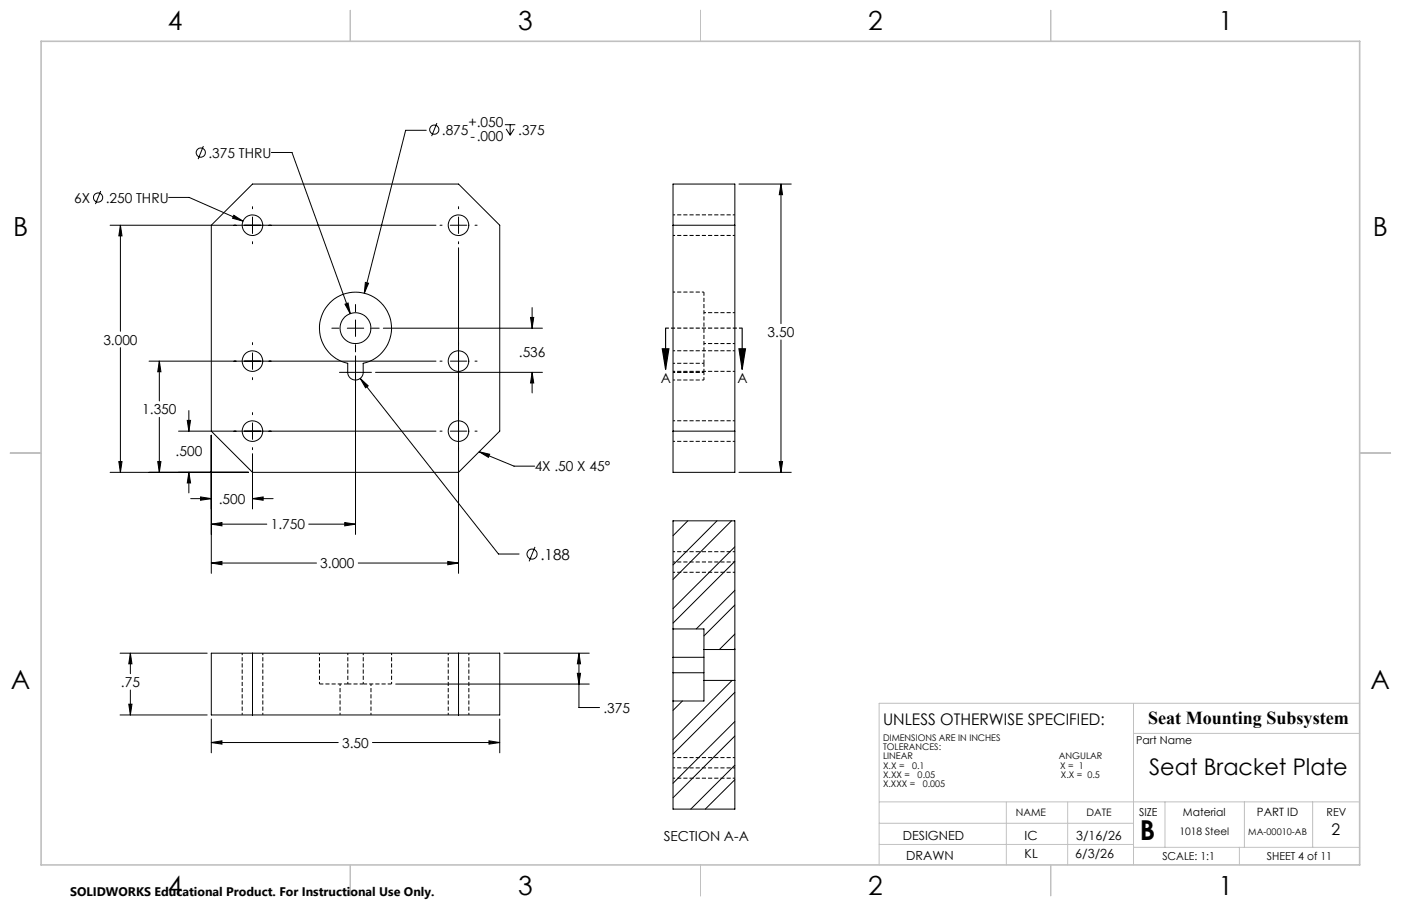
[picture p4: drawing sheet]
<svg xmlns="http://www.w3.org/2000/svg" width="432mm" height="279mm" viewBox="0 0 432 279" stroke-linecap="round" stroke-linejoin="round" font-family="sans-serif">
<g fill="none" stroke="#000" stroke-width=".31">
<path d="M134.7 38l-1.7 4M155.6 38.5h3.2M156 39.8l1.2 1.9M157.2 38.5v3.2M158.4 39.8l-1.2 1.9M31 58.9l-1.6 4M62.7 45l-1.6 4.1M83.6 47h6.4l17.9 49.7M131.4 40.2h-6.4l-12.7 50.2M207.4 56.8h19.1v88.9h-19.1zM227.8 56.8h16.1M240.7 56.8l.5 3.2h-1z"/>
<path d="M240.7 56.8v43M33.9 69.5h100.5M37.1 69.5l.5 3.2h-1zM37.1 69.5v32.7M52 60.9h6.3l16.6 7.3M65.1 69.5l12.7-12.7h63.5l12.7 12.7v63.5l-12.7 12.7h-63.5l-12.7-12.7zM72.1 66.4l2.8 1.8-3.2-.9zM77.8 63.7v.7M77.8 66.9v5.1M77.8 74.5v.7M135.6 69.5h.6M138.8 69.5h5.1"/>
<path d="M141.3 63.7v.7M141.3 66.9v5.1M141.3 74.5v.7M141.3 76.4v100.4M146.4 69.5h.6M207.4 69.5h19.1M101.6 93.5a11.1 11.1 0 0 1 17.7 2.3 11.1 11.1 0 0 1-7.4 16.2v2.8a2.38 2.38 0 0 1-2.3 2.4 2.38 2.38 0 0 1-2.4-2.4v-2.8a11.1 11.1 0 0 1-5.6-18.5zM106.3 93.8l1-.3 .6 3.2zM109.6 93.9v2.2M109.6 98.7v5.1M112.6 87.1l1 .2-1.3 3.1zM163.5 97.9h1l-.5 3.3z"/>
<path d="M164 94.9v6.3M37.1 107.2v38.5M45.9 111.4h88.5M49.1 111.4l.5 3.3h-1zM49.1 111.4v12.2M77.8 105.7v.6M77.8 108.8v5.1M77.8 116.5v.6M102.3 101.2h2.2M104.6 114.8h9.9M107 101.2h5.1M109.6 106.3v2.2"/>
<path d="M109.6 109.7v55.1M111 116.7l2.5 2.3-.8 .6zM111 116.7l42.6 54.2h6.4M114.7 101.2h2.2M115.7 114.8h51.5M118.1 101.2h49.1M135.6 111.4h.6M138.8 111.4h5.1M146.4 111.4h.6M164 114.8l.5 3.3h-1zM164 114.8v6.4M240.7 104.8v40.9"/>
<path d="M49.1 128.7v17M55 133h79.4M57.7 129.6h1l-.5 3.4zM58.2 126.6v6.4M65.1 134.2v42.6M77.8 127.2v.7M77.8 130.4v5.1M77.8 138v.7M77.8 139.9v17.1M135.6 133h.6M138.8 133h5.1M146.4 133h.6"/>
<path d="M147.7 139.3l3.2 .8-.4 .9zM147.7 139.3l10.7 4.5h6.4M207.4 133h19.1M33.9 145.7h42.7M36.6 142.3h1l-.5 3.4zM48.6 142.3h1l-.5 3.4zM58.2 145.7l.5 3.2h-1zM58.2 145.7v6.3M58.8 153.8h6.3M61.8 153.2l3.3 .6-3.3 .5zM77.8 153.8l3.3-.6v1.1zM77.8 153.8h6.4"/>
<path d="M227.8 145.7h16.1M240.2 142.3h1l-.5 3.4zM65.1 161.6l3.3-.5v1.1zM65.1 173.6l3.3-.5v1.1zM65.1 161.6h17.1M65.1 173.6h32.4M95.1 161.6h14.5M106.3 161.1l3.3 .5-3.3 .6zM110.4 173.6h30.9M138 173.1l3.3 .5-3.3 .6zM164.9 168.7l-1.8 4.4M207.5 160.6l-.1 .1"/>
<path d="M212 160.6l-4.6 4.6M221 160.6l-13.6 13.6M225.5 160.6l-18.1 18.1M226.5 168.6l-19.1 19.1M226.5 173.1l-19.1 19.1M207.4 194v8.7M207.4 194v-33.4h19.1v39.7M207.4 194h9.6v6.3M226.5 182.1l-11.9 11.9M226.5 195.5l-4.8 4.8M226.5 186.6l-9.5 9.5M37 201.4h26.9"/>
<path d="M39.7 217.2h1l-.5 3.3zM40.2 201.4l.5 3.3h-1zM40.2 201.4v6.4M40.2 212.8v7.7M65.1 201.4h88.9v19.1h-88.9zM77.8 201.4v19.1M122 211h59.6M141.3 201.4v19.1M155.3 201.4h26.3M177.9 207.6h1l-.5 3.4zM178.4 201.4l.5 3.3h-1zM178.4 201.4v16.8h6.4"/>
<path d="M207.4 207.5v8.7M207.4 202.7v4.8M207.4 202.7h9.6M207.4 207.5h9.6M210.3 216.2l-2.9 2.9M217 200.3v9.5M217 200.3h9.5M217 209.8v6.4h-9.6M217 209.8h9.5M225.6 209.8l-18.2 18.3M226.5 200.3v9.5M226.5 209.8v39.7h-19.1v-33.3"/>
<path d="M226.5 200l-.3 .3M226.5 213.5l-19.1 19.1M37 220.5h26.9M65.1 229l3.3-.5v1zM65.1 221.8v10.4M65.1 229h39.1M114.8 229h39.2M150.7 228.5l3.3 .5-3.3 .5zM154 221.8v10.4M226.5 222.5l-19.1 19M226.5 236l-13.6 13.5M226.5 227l-19.1 19"/>
<path d="M226.5 249.4l-.1 .1M226.5 240.5l-9.1 9"/>
<circle cx="133.8" cy="40" r="1.41"/>
<circle cx="61.9" cy="47.1" r="1.42"/>
<circle cx="30.2" cy="60.9" r="1.41"/>
<circle cx="77.8" cy="69.4" r="3.2"/>
<circle cx="141.3" cy="69.4" r="3.2"/>
<circle cx="77.8" cy="111.4" r="3.2"/>
<circle cx="109.6" cy="101.2" r="4.8"/>
<circle cx="141.3" cy="111.4" r="3.2"/>
<circle cx="77.8" cy="132.9" r="3.2"/>
<circle cx="141.3" cy="132.9" r="3.2"/>
<circle cx="164" cy="170.9" r="1.55"/>
</g>
<g fill="none" stroke="#000" stroke-width=".31" stroke-dasharray="1.3 .6" stroke-dashoffset=".6" stroke-linecap="butt">
<path d="M207.4 72.6h19.1M226.5 66.3h-19.1M217 90.1h-9.6M226.5 96.4h-9.5M207.4 112h9.6M207.4 114.8h9.6M207.4 114.5h19.1M207.4 117.2h9.6M217 105.9h9.5M226.5 108.2h-19.1M207.4 136.1h19.1M226.5 129.8h-19.1"/>
<path d="M207.4 173.3h19.1M207.4 176.5h19.1M226.5 170.1h-19.1M74.7 201.4v19.1M98.5 201.4v9.5M104.8 210.9v9.6M107.2 201.4v9.5M112 201.4v9.5M120.7 210.9v-9.5M138.2 201.4v19.1M81 220.5v-19.1M114.3 220.5v-9.6"/>
<path d="M144.5 220.5v-19.1M207.4 240h19.1M226.5 236.8h-19.1M226.5 233.6h-19.1"/>
</g>
<path d="M217 112v2.8M107.2 210.9h4.8" fill="none" stroke="#000" stroke-width=".31" stroke-dasharray="1.3 .6" stroke-dashoffset=".2" stroke-linecap="butt"/>
<path d="M217 112v-21.9M98.5 210.9h8.7M112 210.9h8.7" fill="none" stroke="#000" stroke-width=".31" stroke-dasharray="1.3 .6" stroke-dashoffset=".1" stroke-linecap="butt"/>
<path d="M217 117.2v-2.4" fill="none" stroke="#000" stroke-width=".31" stroke-dasharray="1.3 .6" stroke-dashoffset=".4" stroke-linecap="butt"/>
<path d="M204.1 107.6h2.1l-1.1 6.3zM205.1 101.2v12.7M227.8 107.6h2l-1.1 6.3zM228.7 101.2v12.7" fill="none" stroke="#000" stroke-width=".35"/>
<path d="M228.8 101.2h-23.7" fill="none" stroke="#000" stroke-width=".35" stroke-dasharray="1.3 .6" stroke-dashoffset=".3" stroke-linecap="butt"/>
<g fill="none" stroke="#c0c0c0" stroke-width=".31">
<path d="M107.9 3.2v9.5M215.9 3.2v9.5M323.8 3.2v9.5M3.1 139.7h9.6M419.1 139.7h9.5M349.4 216.9v49.8M419.1 216.9h-148.1v49.8M349.4 226.2h69.7M271 247.3h148.1M271 253.9h78.4M310.2 247.3v19.4M329.1 247.3v19.4"/>
<path d="M359.1 247.3v14M383.5 247.3v14M404.6 247.3v14M107.9 266.7v9.6M215.9 266.7v9.6M271 260.4h78.4M323.8 266.7v9.6M349.4 261.3h69.7M382 261.3v5.4"/>
</g>
<path d="M12.7 12.7h406.4v254h-406.4z" fill="none" stroke="#c0c0c0" stroke-width=".5"/>
<g fill="#000">
<path d="M111 116.7l2.5 2.3-.8 .6z"/>
<path d="M227.8 107.6h2l-1.1 6.3zM204.1 107.6h2.1l-1.1 6.3z"/>
<path d="M65.1 161.6l3.3-.5v1.1zM106.3 161.1l3.3 .5-3.3 .6zM77.8 153.8l3.3-.6v1.1zM61.8 153.2l3.3 .6-3.3 .5zM147.7 139.3l3.2 .8-.4 .9zM163.5 97.9h1l-.5 3.3zM164 114.8l.5 3.3h-1zM36.6 142.3h1l-.5 3.4zM37.1 69.5l.5 3.2h-1zM48.6 142.3h1l-.5 3.4zM49.1 111.4l.5 3.3h-1zM57.7 129.6h1l-.5 3.4zM58.2 145.7l.5 3.2h-1zM72.1 66.4l-.4 .9 3.2 .9zM112.6 87.1l-.3 3.3 1.3-3.1zM106.3 93.8l1.6 2.9-.6-3.2zM65.1 173.6l3.3-.5v1.1zM138 173.1l3.3 .5-3.3 .6zM39.7 217.2h1l-.5 3.3zM40.2 201.4l.5 3.3h-1zM178.4 201.4l.5 3.3h-1zM177.9 207.6h1l-.5 3.4zM65.1 229l3.3-.5v1zM150.7 228.5l3.3 .5-3.3 .5zM240.7 56.8l.5 3.2h-1zM240.2 142.3h1l-.5 3.4z"/>
</g>
<text font-size="8.5" x="351.3" y="259">B</text>
<g font-size="8.1">
<text x="51.7" y="9.3">4</text>
<text x="159.7" y="9.3">3</text>
<text x="267.6" y="9.3">2</text>
<text x="375.6" y="9.3">1</text>
<text x="4" y="72.8">B</text>
<text x="423.1" y="72.8">B</text>
<text x="3.3" y="212.5">A</text>
<text x="422.4" y="212.5">A</text>
<text x="51.7" y="276">4</text>
<text x="159.7" y="276">3</text>
<text x="267.6" y="276">2</text>
<text x="375.6" y="276">1</text>
</g>
<text font-size="7.1" x="354.1" y="239.1">Seat Bracket Plate</text>
<text font-size="5.6" x="353.8" y="223.3">Seat Mounting Subsystem</text>
<g font-size="4.9">
<text x="272.2" y="223.4">UNLESS OTHERWISE SPECIFIED:</text>
<text x="410.4" y="257.6">2</text>
</g>
<text font-size="4.7" x="166.6" y="172.6">.188</text>
<g font-size="4.2">
<text x="136.2" y="41.5">.875</text>
<text x="144.4" y="39.2">+.050</text>
<text x="159.7" y="41.5">.375</text>
<text x="145" y="43.3">-.000</text>
<text x="64.2" y="48.6">.375 THRU</text>
<text x="22.9" y="62.5">6X</text>
<text x="32.6" y="62.5">.250 THRU</text>
<text x="31.8" y="106.3">3.000</text>
<text x="236.6" y="103.9">3.50</text>
<text x="159.9" y="110.1">.536</text>
<text x="203.7" y="118.2">A</text>
<text x="227.3" y="118.2">A</text>
<text x="43.8" y="127.8">1.350</text>
<text x="54.1" y="140.7">.500</text>
<text x="164.8" y="145.3">4X .50 X 45°</text>
<text x="67.4" y="155.3">.500</text>
<text x="83.4" y="163.2">1.750</text>
<text x="98.7" y="175.2">3.000</text>
<text x="37.3" y="211.8">.75</text>
<text x="186" y="219.8">.375</text>
<text x="105.4" y="230.6">3.50</text>
<text x="204.6" y="259.2">SECTION A-A</text>
</g>
<g font-size="3.9">
<text x="278.2" y="259.1">DESIGNED</text>
<text x="315.8" y="259.1">IC</text>
<text x="331.7" y="259.1">3/16/26</text>
<text x="279.3" y="265.2">DRAWN</text>
<text x="315.8" y="264.7">KL</text>
<text x="331.4" y="264.7">6/3/26</text>
</g>
<text font-size="3.8" x="21.6" y="276.3">SOLIDWORKS Educational Product. For Instructional Use Only.</text>
<text font-size="3.5" x="387.4" y="251.8">PART ID</text>
<g font-size="3.4">
<text x="350.2" y="229.5">Part Name</text>
<text x="351.1" y="251.6">SIZE</text>
<text x="364.6" y="251.6">Material</text>
<text x="408.9" y="251.7">REV</text>
<text x="358.3" y="265.2">SCALE: 1:1</text>
<text x="390.4" y="265.2">SHEET 4 of 11</text>
</g>
<g font-size="3.2">
<text x="313.1" y="251.6">NAME</text>
<text x="334.8" y="251.6">DATE</text>
<text x="363.5" y="257.6">1018 Steel</text>
</g>
<g font-size="2.8">
<text x="272.2" y="228.6">DIMENSIONS ARE IN INCHES</text>
<text x="272.2" y="231.4">TOLERANCES:</text>
<text x="272.2" y="234.2">LINEAR</text>
<text x="272.2" y="237">X.X =</text>
<text x="272.2" y="239.8">X.XX =</text>
<text x="281.1" y="237">0.1</text>
<text x="282.8" y="239.8">0.05</text>
<text x="326.3" y="234.2">ANGULAR</text>
<text x="326.8" y="237">X = 1</text>
<text x="327" y="239.8">X.X = 0.5</text>
<text x="272.2" y="242.7">X.XXX =</text>
<text x="284.4" y="242.7">0.005</text>
<text x="384.7" y="257.6">MA-00010-AB</text>
</g>
</svg>
